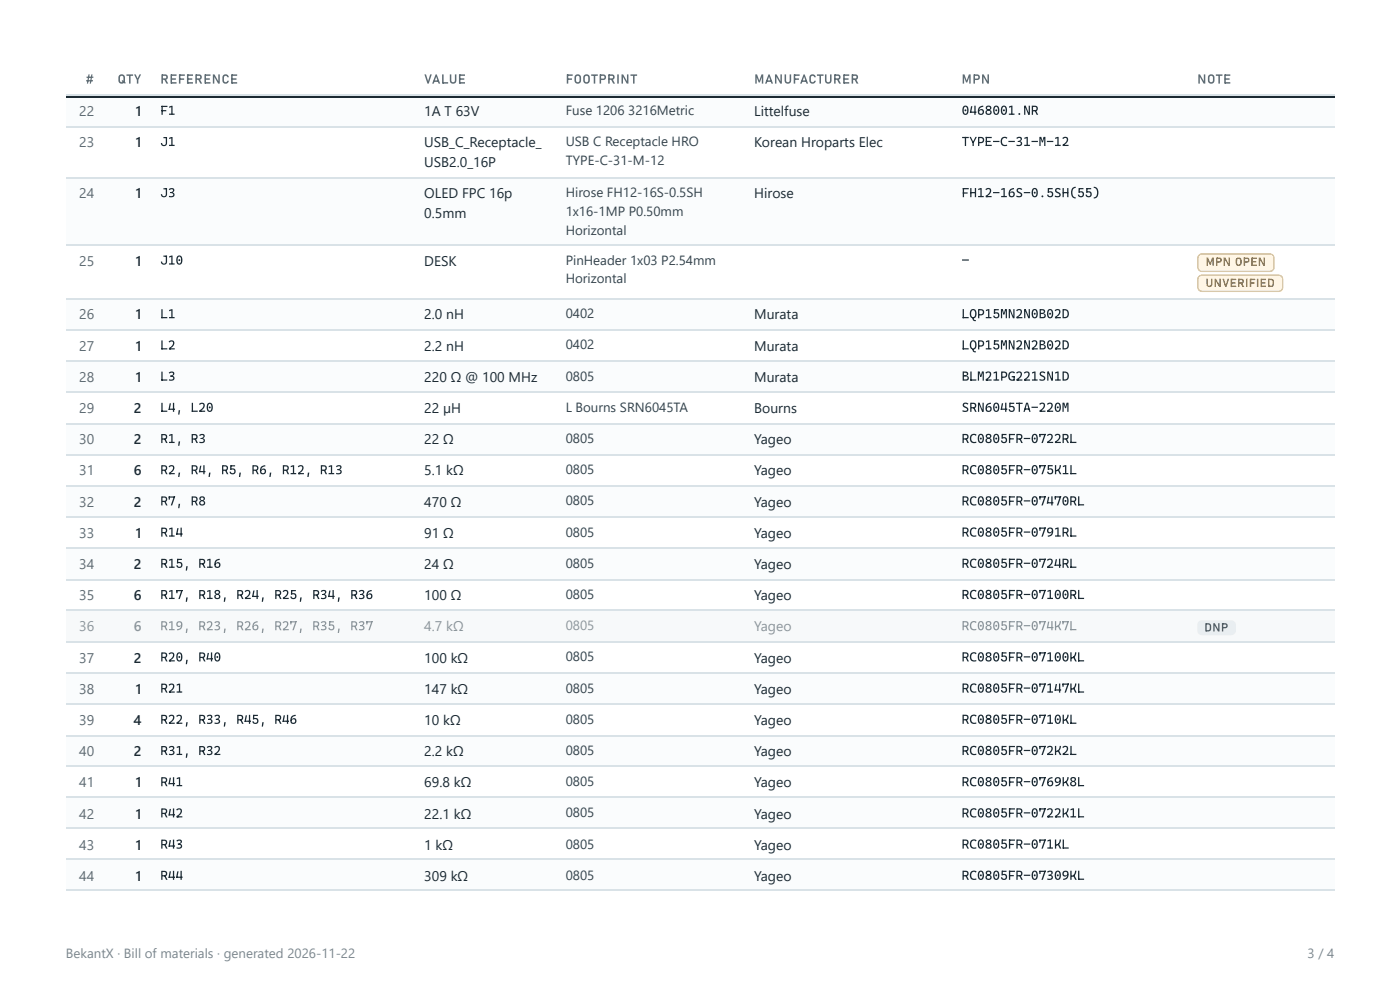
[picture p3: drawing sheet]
<svg xmlns="http://www.w3.org/2000/svg" width="297mm" height="210mm" viewBox="0 0 297 210" stroke-linecap="round" stroke-linejoin="round" font-family="sans-serif">
<g fill="#fafcfd">
<path d="M14 20.4h8v6.6h-8z"/>
<path d="M22 20.4h10v6.6h-10z"/>
<path d="M32 20.4h56.1v6.6h-56.1z"/>
<path d="M88.1 20.4h29.9v6.6h-29.9z"/>
<path d="M118 20.4h40v6.6h-40z"/>
<path d="M158 20.4h44.1v6.6h-44.1z"/>
<path d="M202.1 20.4h49.8v6.6h-49.8z"/>
<path d="M251.9 20.4h31.2v6.6h-31.2z"/>
<path d="M14 37.6h8v14.3h-8z"/>
<path d="M22 37.6h10v14.3h-10z"/>
<path d="M32 37.6h56.1v14.3h-56.1z"/>
<path d="M88.1 37.6h29.9v14.3h-29.9z"/>
<path d="M118 37.6h40v14.3h-40z"/>
<path d="M158 37.6h44.1v14.3h-44.1z"/>
<path d="M202.1 37.6h49.8v14.3h-49.8z"/>
<path d="M251.9 37.6h31.2v14.3h-31.2z"/>
<path d="M14 63.2h8v6.6h-8z"/>
<path d="M22 63.2h10v6.6h-10z"/>
<path d="M32 63.2h56.1v6.6h-56.1z"/>
<path d="M88.1 63.2h29.9v6.6h-29.9z"/>
<path d="M118 63.2h40v6.6h-40z"/>
<path d="M158 63.2h44.1v6.6h-44.1z"/>
<path d="M202.1 63.2h49.8v6.6h-49.8z"/>
<path d="M251.9 63.2h31.2v6.6h-31.2z"/>
<path d="M14 76.5h8v6.6h-8z"/>
<path d="M22 76.5h10v6.6h-10z"/>
<path d="M32 76.5h56.1v6.6h-56.1z"/>
<path d="M88.1 76.5h29.9v6.6h-29.9z"/>
<path d="M118 76.5h40v6.6h-40z"/>
<path d="M158 76.5h44.1v6.6h-44.1z"/>
<path d="M202.1 76.5h49.8v6.6h-49.8z"/>
<path d="M251.9 76.5h31.2v6.6h-31.2z"/>
<path d="M14 89.7h8v6.6h-8z"/>
<path d="M22 89.7h10v6.6h-10z"/>
<path d="M32 89.7h56.1v6.6h-56.1z"/>
<path d="M88.1 89.7h29.9v6.6h-29.9z"/>
<path d="M118 89.7h40v6.6h-40z"/>
<path d="M158 89.7h44.1v6.6h-44.1z"/>
<path d="M202.1 89.7h49.8v6.6h-49.8z"/>
<path d="M251.9 89.7h31.2v6.6h-31.2z"/>
<path d="M14 102.9h8v6.6h-8z"/>
<path d="M22 102.9h10v6.6h-10z"/>
<path d="M32 102.9h56.1v6.6h-56.1z"/>
<path d="M88.1 102.9h29.9v6.6h-29.9z"/>
<path d="M118 102.9h40v6.6h-40z"/>
<path d="M158 102.9h44.1v6.6h-44.1z"/>
<path d="M202.1 102.9h49.8v6.6h-49.8z"/>
<path d="M251.9 102.9h31.2v6.6h-31.2z"/>
<path d="M14 116.2h8v6.6h-8z"/>
<path d="M22 116.2h10v6.6h-10z"/>
<path d="M32 116.2h56.1v6.6h-56.1z"/>
<path d="M88.1 116.2h29.9v6.6h-29.9z"/>
<path d="M118 116.2h40v6.6h-40z"/>
<path d="M158 116.2h44.1v6.6h-44.1z"/>
<path d="M202.1 116.2h49.8v6.6h-49.8z"/>
<path d="M251.9 116.2h31.2v6.6h-31.2z"/>
</g>
<g fill="#f7f9fa">
<path d="M14 129.4h8v6.6h-8z"/>
<path d="M22 129.4h10v6.6h-10z"/>
<path d="M32 129.4h56.1v6.6h-56.1z"/>
<path d="M88.1 129.4h29.9v6.6h-29.9z"/>
<path d="M118 129.4h40v6.6h-40z"/>
<path d="M158 129.4h44.1v6.6h-44.1z"/>
<path d="M202.1 129.4h49.8v6.6h-49.8z"/>
<path d="M251.9 129.4h31.2v6.6h-31.2z"/>
</g>
<g fill="#fafcfd">
<path d="M14 142.6h8v6.6h-8z"/>
<path d="M22 142.6h10v6.6h-10z"/>
<path d="M32 142.6h56.1v6.6h-56.1z"/>
<path d="M88.1 142.6h29.9v6.6h-29.9z"/>
<path d="M118 142.6h40v6.6h-40z"/>
<path d="M158 142.6h44.1v6.6h-44.1z"/>
<path d="M202.1 142.6h49.8v6.6h-49.8z"/>
<path d="M251.9 142.6h31.2v6.6h-31.2z"/>
<path d="M14 155.8h8v6.7h-8z"/>
<path d="M22 155.8h10v6.7h-10z"/>
<path d="M32 155.8h56.1v6.7h-56.1z"/>
<path d="M88.1 155.8h29.9v6.7h-29.9z"/>
<path d="M118 155.8h40v6.7h-40z"/>
<path d="M158 155.8h44.1v6.7h-44.1z"/>
<path d="M202.1 155.8h49.8v6.7h-49.8z"/>
<path d="M251.9 155.8h31.2v6.7h-31.2z"/>
<path d="M14 169.1h8v6.6h-8z"/>
<path d="M22 169.1h10v6.6h-10z"/>
<path d="M32 169.1h56.1v6.6h-56.1z"/>
<path d="M88.1 169.1h29.9v6.6h-29.9z"/>
<path d="M118 169.1h40v6.6h-40z"/>
<path d="M158 169.1h44.1v6.6h-44.1z"/>
<path d="M202.1 169.1h49.8v6.6h-49.8z"/>
<path d="M251.9 169.1h31.2v6.6h-31.2z"/>
<path d="M14 182.3h8v6.6h-8z"/>
<path d="M22 182.3h10v6.6h-10z"/>
<path d="M32 182.3h56.1v6.6h-56.1z"/>
<path d="M88.1 182.3h29.9v6.6h-29.9z"/>
<path d="M118 182.3h40v6.6h-40z"/>
<path d="M158 182.3h44.1v6.6h-44.1z"/>
<path d="M202.1 182.3h49.8v6.6h-49.8z"/>
<path d="M251.9 182.3h31.2v6.6h-31.2z"/>
</g>
<g fill="#1c2a33">
<path d="M14 20.1h8v.5h-8z"/>
<path d="M22 20.1h10v.5h-10z"/>
<path d="M32 20.1h56.1v.5h-56.1z"/>
<path d="M88.1 20.1h29.9v.5h-29.9z"/>
<path d="M118 20.1h40v.5h-40z"/>
<path d="M158 20.1h44.1v.5h-44.1z"/>
<path d="M202.1 20.1h49.8v.5h-49.8z"/>
<path d="M251.9 20.1h31.2v.5h-31.2z"/>
</g>
<g fill="none" stroke="#d9e2e7" stroke-width=".26">
<path d="M14 20.2h269.1M14 26.9h269.1M14 37.7h269.1M14 52h269.1M14 63.4h269.1M14 70h269.1M14 76.6h269.1M14 83.2h269.1M14 89.8h269.1M14 96.4h269.1M14 103.1h269.1M14 109.7h269.1"/>
<path d="M14 116.3h269.1M14 122.9h269.1M14 129.2h269.1M14 136.1h269.1M14 142.7h269.1M14 149.4h269.1M14 156h269.1M14 162.3h269.1M14 168.9h269.1M14 175.6h269.1M14 182.2h269.1M14 188.8h269.1"/>
</g>
<path d="M254.4 54.1l.6-.3h14.4a.87 .87 0 0 1 .9 .9v2a.87 .87 0 0 1-.9 .8h-14.4a.87 .87 0 0 1-.9-.8v-2.2z" fill="#fff6e6"/>
<path d="M254.4 54.1l.6-.3h14.4a.87 .87 0 0 1 .9 .9v2a.87 .87 0 0 1-.9 .8h-14.4a.87 .87 0 0 1-.9-.8v-2.2z" fill="none" stroke="#f0c26e" stroke-width=".26"/>
<path d="M254.4 58.6l.6-.3h16.3a.87 .87 0 0 1 .8 .9v1.7a.87 .87 0 0 1-.8 .9h-16.3a.87 .87 0 0 1-.9-.9v-1.9z" fill="#fff6e6"/>
<path d="M254.4 58.6l.6-.3h16.3a.87 .87 0 0 1 .8 .9v1.7a.87 .87 0 0 1-.8 .9h-16.3a.87 .87 0 0 1-.9-.9v-1.9z" fill="none" stroke="#f0c26e" stroke-width=".26"/>
<path d="M254.3 131.8l.7-.3h6.2a1 1 0 0 1 1 1v1.2a1 1 0 0 1-1 1h-6.2a1 1 0 0 1-1-1v-1.4z" fill="#e9eef2"/>
<g font-size="3" fill="#5d6b74">
<text x="16.8" y="24.6">22</text>
<text x="16.8" y="31.2">23</text>
<text x="16.8" y="42.1">24</text>
<text x="16.8" y="56.4">25</text>
<text x="16.8" y="67.7">26</text>
<text x="16.8" y="74.3">27</text>
<text x="16.8" y="81">28</text>
<text x="16.8" y="87.6">29</text>
<text x="16.8" y="94.2">30</text>
<text x="16.8" y="100.8">31</text>
<text x="16.8" y="107.4">32</text>
<text x="16.8" y="114">33</text>
<text x="16.8" y="120.7">34</text>
<text x="16.8" y="127.3">35</text>
<text x="16.8" y="140.5">37</text>
<text x="16.8" y="147.1">38</text>
<text x="16.8" y="153.7">39</text>
<text x="16.8" y="160.3">40</text>
<text x="16.8" y="167">41</text>
<text x="16.8" y="173.6">42</text>
<text x="16.8" y="180.2">43</text>
<text x="16.8" y="186.8">44</text>
</g>
<g font-size="3" fill="#1c2a33">
<text x="28.8" y="24.6">1</text>
<text x="90" y="24.6">1A T 63V</text>
<text x="160" y="24.6">Littelfuse</text>
<text x="28.8" y="31.2">1</text>
<text x="90" y="31.2">USB_C_Receptacle_</text>
<text x="90" y="35.5">USB2.0_16P</text>
<text x="160" y="31.2">Korean Hroparts Elec</text>
<text x="28.8" y="42.1">1</text>
<text x="90" y="42.1">OLED FPC 16p</text>
<text x="90" y="46.3">0.5mm</text>
<text x="160" y="42.1">Hirose</text>
<text x="28.8" y="56.4">1</text>
<text x="90" y="56.4">DESK</text>
<text x="28.8" y="67.7">1</text>
<text x="90" y="67.7">2.0 nH</text>
<text x="160" y="67.7">Murata</text>
<text x="28.8" y="74.3">1</text>
<text x="90" y="74.3">2.2 nH</text>
<text x="160" y="74.3">Murata</text>
<text x="28.8" y="81">1</text>
<text x="90" y="81">220 Ω @ 100 MHz</text>
<text x="160" y="81">Murata</text>
<text x="28.4" y="87.6">2</text>
<text x="90" y="87.6">22 µH</text>
<text x="160" y="87.6">Bourns</text>
<text x="28.4" y="94.2">2</text>
<text x="90" y="94.2">22 Ω</text>
<text x="160" y="94.2">Yageo</text>
<text x="28.4" y="100.8">6</text>
<text x="90" y="100.8">5.1 kΩ</text>
<text x="160" y="100.8">Yageo</text>
<text x="28.4" y="107.4">2</text>
<text x="90" y="107.4">470 Ω</text>
<text x="160" y="107.4">Yageo</text>
<text x="28.8" y="114">1</text>
<text x="90" y="114">91 Ω</text>
<text x="160" y="114">Yageo</text>
<text x="28.4" y="120.7">2</text>
<text x="90" y="120.7">24 Ω</text>
<text x="160" y="120.7">Yageo</text>
<text x="28.4" y="127.3">6</text>
<text x="90" y="127.3">100 Ω</text>
<text x="160" y="127.3">Yageo</text>
<text x="28.4" y="140.5">2</text>
<text x="90" y="140.5">100 kΩ</text>
<text x="160" y="140.5">Yageo</text>
<text x="28.8" y="147.1">1</text>
<text x="90" y="147.1">147 kΩ</text>
<text x="160" y="147.1">Yageo</text>
<text x="28.3" y="153.7">4</text>
<text x="90" y="153.7">10 kΩ</text>
<text x="160" y="153.7">Yageo</text>
<text x="28.4" y="160.3">2</text>
<text x="90" y="160.3">2.2 kΩ</text>
<text x="160" y="160.3">Yageo</text>
<text x="28.8" y="167">1</text>
<text x="90" y="167">69.8 kΩ</text>
<text x="160" y="167">Yageo</text>
<text x="28.8" y="173.6">1</text>
<text x="90" y="173.6">22.1 kΩ</text>
<text x="160" y="173.6">Yageo</text>
<text x="28.8" y="180.2">1</text>
<text x="90" y="180.2">1 kΩ</text>
<text x="160" y="180.2">Yageo</text>
<text x="28.8" y="186.8">1</text>
<text x="90" y="186.8">309 kΩ</text>
<text x="160" y="186.8">Yageo</text>
</g>
<g font-size="3" fill="#8a979f">
<text x="16.8" y="133.9">36</text>
<text x="28.4" y="133.9">6</text>
<text x="90" y="133.9">4.7 kΩ</text>
<text x="160" y="133.9">Yageo</text>
</g>
<g font-size="2.8" fill="#5d6b74">
<text x="18.2" y="17.7">#</text>
<text x="24.9" y="17.7">QTY</text>
<text x="34" y="17.7">REFERENCE</text>
<text x="90" y="17.7">VALUE</text>
<text x="120" y="17.7">FOOTPRINT</text>
<text x="160" y="17.7">MANUFACTURER</text>
<text x="204" y="17.7">MPN</text>
<text x="254" y="17.7">NOTE</text>
</g>
<g font-size="2.8" fill="#1c2a33">
<text x="34" y="24.3">F1</text>
<text x="204" y="24.3">0468001.NR</text>
<text x="34" y="31">J1</text>
<text x="204" y="31">TYPE-C-31-M-12</text>
<text x="34" y="41.8">J3</text>
<text x="204" y="41.8">FH12-16S-0.5SH(55)</text>
<text x="34" y="56.1">J10</text>
<text x="204" y="56.1">–</text>
<text x="34" y="67.5">L1</text>
<text x="204" y="67.5">LQP15MN2N0B02D</text>
<text x="34" y="74.1">L2</text>
<text x="204" y="74.1">LQP15MN2N2B02D</text>
<text x="34" y="80.7">L3</text>
<text x="204" y="80.7">BLM21PG221SN1D</text>
<text x="34" y="87.3">L4, L20</text>
<text x="204" y="87.3">SRN6045TA-220M</text>
<text x="34" y="93.9">R1, R3</text>
<text x="204" y="93.9">RC0805FR-0722RL</text>
<text x="34" y="100.5">R2, R4, R5, R6, R12, R13</text>
<text x="204" y="100.5">RC0805FR-075K1L</text>
<text x="34" y="107.2">R7, R8</text>
<text x="204" y="107.2">RC0805FR-07470RL</text>
<text x="34" y="113.8">R14</text>
<text x="204" y="113.8">RC0805FR-0791RL</text>
<text x="34" y="120.4">R15, R16</text>
<text x="204" y="120.4">RC0805FR-0724RL</text>
<text x="34" y="127">R17, R18, R24, R25, R34, R36</text>
<text x="204" y="127">RC0805FR-07100RL</text>
<text x="34" y="140.2">R20, R40</text>
<text x="204" y="140.2">RC0805FR-07100KL</text>
<text x="34" y="146.8">R21</text>
<text x="204" y="146.8">RC0805FR-07147KL</text>
<text x="34" y="153.5">R22, R33, R45, R46</text>
<text x="204" y="153.5">RC0805FR-0710KL</text>
<text x="34" y="160.1">R31, R32</text>
<text x="204" y="160.1">RC0805FR-072K2L</text>
<text x="34" y="166.7">R41</text>
<text x="204" y="166.7">RC0805FR-0769K8L</text>
<text x="34" y="173.3">R42</text>
<text x="204" y="173.3">RC0805FR-0722K1L</text>
<text x="34" y="179.9">R43</text>
<text x="204" y="179.9">RC0805FR-071KL</text>
<text x="34" y="186.5">R44</text>
<text x="204" y="186.5">RC0805FR-07309KL</text>
</g>
<g font-size="2.8" fill="#33444e">
<text x="120" y="24.3">Fuse 1206</text>
<text x="133.3" y="24.3">3216Metric</text>
<text x="120" y="31">USB C Receptacle HRO</text>
<text x="120" y="34.9">TYPE-C-31-M-12</text>
<text x="120" y="41.8">Hirose FH12-16S-0.5SH</text>
<text x="120" y="45.8">1x16-1MP P0.50mm</text>
<text x="120" y="49.7">Horizontal</text>
<text x="120" y="56.1">PinHeader 1x03 P2.54mm</text>
<text x="120" y="60.1">Horizontal</text>
<text x="120" y="67.5">0402</text>
<text x="120" y="74.1">0402</text>
<text x="120" y="80.7">0805</text>
<text x="120" y="87.3">L Bourns SRN6045TA</text>
<text x="120" y="93.9">0805</text>
<text x="120" y="100.5">0805</text>
<text x="120" y="107.2">0805</text>
<text x="120" y="113.8">0805</text>
<text x="120" y="120.4">0805</text>
<text x="120" y="127">0805</text>
<text x="120" y="140.2">0805</text>
<text x="120" y="146.8">0805</text>
<text x="120" y="153.5">0805</text>
<text x="120" y="160.1">0805</text>
<text x="120" y="166.7">0805</text>
<text x="120" y="173.3">0805</text>
<text x="120" y="179.9">0805</text>
<text x="120" y="186.5">0805</text>
</g>
<g font-size="2.8" fill="#8a979f">
<text x="34" y="133.6">R19, R23, R26, R27, R35, R37</text>
<text x="120" y="133.6">0805</text>
<text x="204" y="133.6">RC0805FR-074K7L</text>
</g>
<g font-size="2.8" fill="#7a8790">
<text x="14" y="203.2">BekantX · Bill of materials · generated 2026-11-22</text>
<text x="277.4" y="203.2">3 / 4</text>
</g>
<g font-size="2.5" fill="#b26a00">
<text x="255.8" y="56.4">MPN OPEN</text>
<text x="255.8" y="60.9">UNVERIFIED</text>
</g>
<text font-size="2.5" fill="#4b5d68" x="255.5" y="133.9">DNP</text>
</svg>
